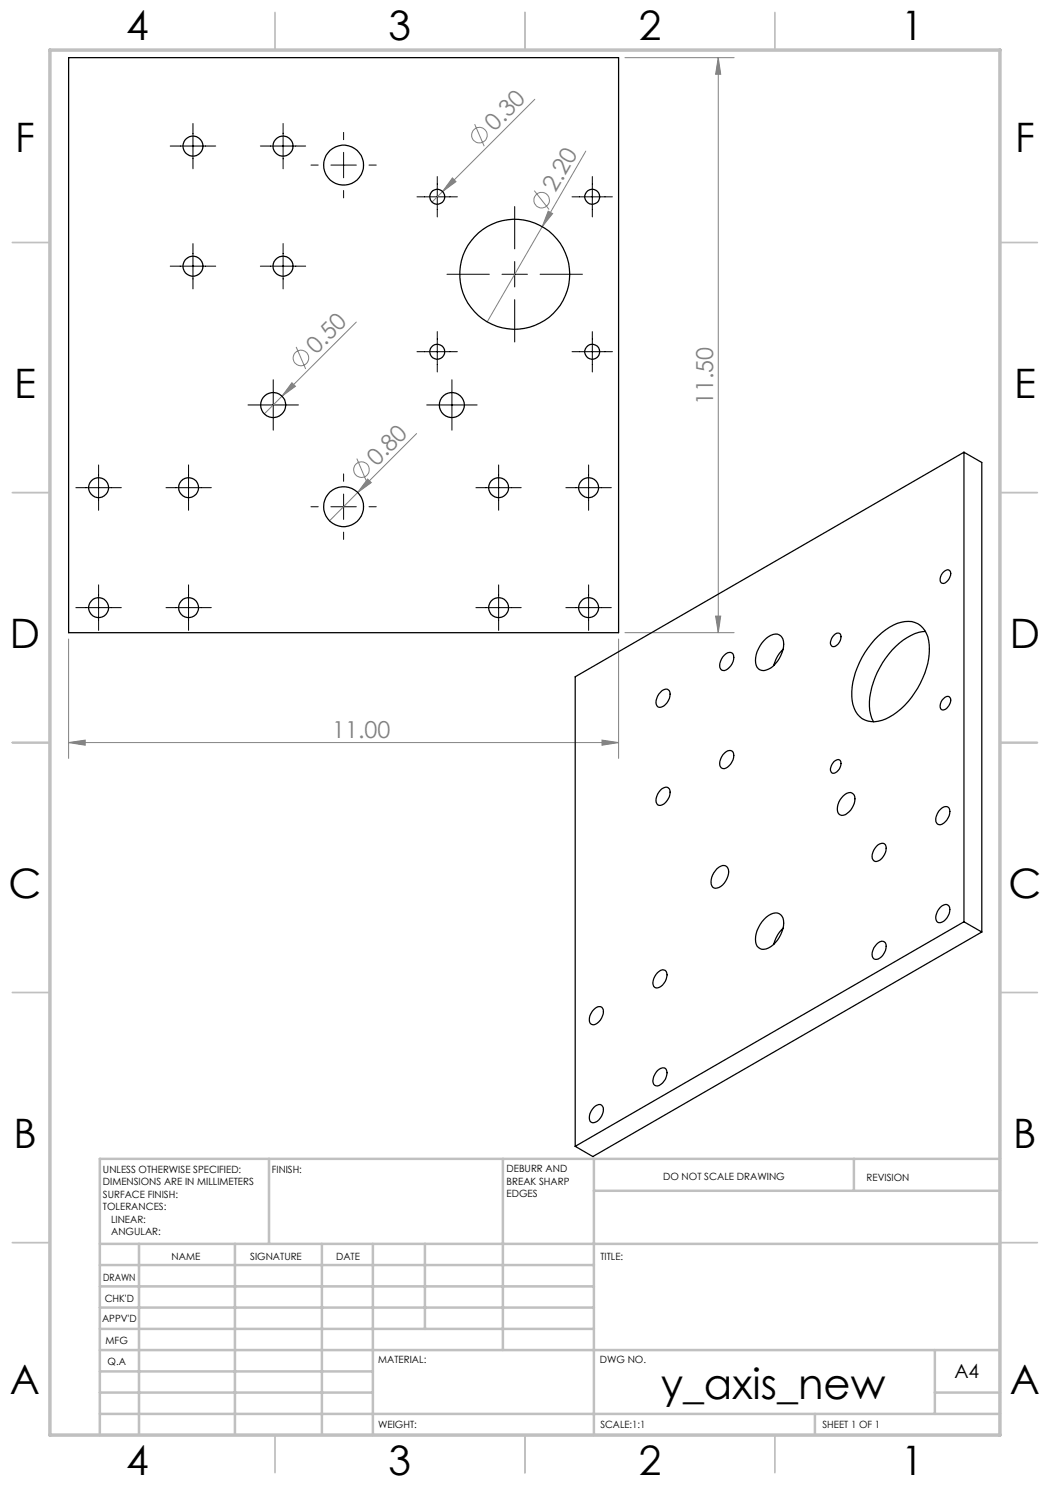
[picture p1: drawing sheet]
<svg xmlns="http://www.w3.org/2000/svg" width="210mm" height="297mm" viewBox="0 0 210 297" stroke-linecap="round" stroke-linejoin="round" font-family="sans-serif">
<g fill="none" stroke="#808080" stroke-width=".2">
<path d="M107 19.9l-20.6 20.5M125 11.5h21.8M143.7 11.5v115M143.7 11.5l.4 3.3h-1zM90.5 35.6l.7 .7-2.7 2zM94.9 24.8l1.9 4.4M106.9 38.1l2.9 3.8M117.2 30.2l-19.8 34.2M109.6 42.2l.9 .5-2.1 2.6zM58.4 76.5l.7 .8-2.7 1.9zM59.2 69.4l1.9 4.4M71.3 64.4l-18.4 18.4"/>
<path d="M71.4 91.7l1.8 4.4M71.5 98.5l-5.6 5.7M73.5 95.8l.8 .7-2.8 2zM83.3 86.7l-11.8 11.8M13.7 127.8v23.9M123.7 127.8v23.9M125 126.5h21.8M143.1 123.2h1l-.4 3.3zM13.7 148.5l3.3-.5v1zM13.7 148.5h110M120.4 148l3.3 .5-3.3 .5z"/>
<circle cx="95.9" cy="27" r="1.56"/>
<circle cx="108.3" cy="40" r="1.56"/>
<circle cx="60.2" cy="71.6" r="1.56"/>
<circle cx="72.3" cy="93.9" r="1.56"/>
</g>
<g fill="none" stroke="#000" stroke-width=".2">
<path d="M34 29.2h9.1M38.6 24.7v9.1M52.1 29.2h9M56.6 24.7v9.1M62.2 33h1.4M66.2 33h5.1M68.7 26.5v1.4M68.7 30.5v5.1M68.7 38.1v1.5M73.8 33h1.4M83.4 39.4h8.1M87.5 35.3v8.1"/>
<path d="M114.4 39.4h8.1M118.5 35.3v8.1M34 53.2h9.1M38.6 48.7v9.1M52.1 53.2h9M56.6 48.7v9.1M89.4 54.9h8.5M100.4 54.9h5.1M102.9 41.3v8.5M102.9 52.3v5.1M102.9 59.9v8.5M108 54.9h8.5"/>
<path d="M54.6 75.9v10.1M83.4 70.3h8.1M87.5 66.3v8.1M90.4 75.9v10.1M114.4 70.3h8.1M118.5 66.3v8.1M15.2 97.5h9.1M19.7 93v9.1M33.2 97.5h9.1M37.7 93v9.1M49.6 81h10.1M68.7 94.8v1.5"/>
<path d="M68.7 98.8v5.1M85.3 81h10.1M95.2 97.5h9M99.7 93v9.1M113.2 97.5h9.1M117.7 93v9.1M19.7 117v9.1M37.7 117v9.1M62.2 101.3h1.4M66.2 101.3h5.1M68.7 106.4v1.5M73.8 101.3h1.4"/>
<path d="M99.7 117v9.1M117.7 117v9.1M15.2 121.5h9.1M33.2 121.5h9.1M95.2 121.5h9M113.2 121.5h9.1"/>
</g>
<g fill="none" stroke="#c0c0c0" stroke-width=".35">
<path d="M55 2.5v7.5M105 2.5v7.5M155 2.5v7.5M2.5 48.5h7.5M200 48.5h7.5M2.5 98.5h7.5M200 98.5h7.5M2.5 148.5h7.5M200 148.5h7.5M2.5 198.5h7.5M200 198.5h7.5M2.5 248.5h7.5"/>
<path d="M200 248.5h7.5M55 287v7.5M105 287v7.5M155 287v7.5"/>
</g>
<g fill="none" stroke="#c0c0c0" stroke-width=".5">
<path d="M53.8 231.8v17M100.6 231.8v38.2M118.8 231.8v55.2M118.8 238.2h81.2M170.8 231.8v6.4M200 231.8h-180v55.2M20 248.8h180M20 257.3h98.8M20 253h98.8M27.8 248.8v38.2M47 248.8v38.2M64.4 248.8v38.2"/>
<path d="M74.6 248.8v38.2M85 248.8v17M20 265.8h98.8M20 261.5h98.8M20 278.5h54.6M20 274.3h54.6M20 270h180M187 278.5h13M187 270v12.8M20 282.8h180M163 282.8v4.2"/>
</g>
<path d="M10 10h190v277h-190z" fill="none" stroke="#c0c0c0" stroke-width=".7"/>
<g fill="#808080">
<path d="M90.5 35.6l.7 .7-2.7 2z"/>
<path d="M58.4 76.5l.7 .8-2.7 1.9z"/>
<path d="M73.5 95.8l.8 .7-2.8 2z"/>
<path d="M109.6 42.2l.9 .5-2.1 2.6z"/>
<path d="M120.4 148l3.3 .5-3.3 .5zM13.7 148.5l3.3-.5v1z"/>
<path d="M143.1 123.2h1l-.4 3.3zM143.7 11.5l.4 3.3h-1z"/>
</g>
<g fill="none" stroke="#000" stroke-width=".25">
<path d="M13.7 11.5h110v115h-110zM192.8 90.4l-77.8 45v93.9M192.8 90.4v94M192.8 90.4l3.6 2.1v93.9M188.7 114.4a.77 .77 0 0 1 1.1-.4 .77 .77 0 0 1 .3 1.1l-.6 1a.78 .78 0 0 1-.7 .6 .78 .78 0 0 1-.8-.6l.2-1.1zM132.4 138.1a.97 .97 0 0 1 1.3-.1 .97 .97 0 0 1 .3 1.2 2.5 2.5 0 0 1-2.2 2.3 1.26 1.26 0 0 1-.4-1.9l.4-.8zM144.9 131.1a1.03 1.03 0 0 1 .9-.6 1.03 1.03 0 0 1 .9 .6 2.85 2.85 0 0 1-1.8 3 .99 .99 0 0 1-.9-1.4l.3-.9zM153.2 127.7a2.29 2.29 0 0 1 2.9-.5 3.5 3.5 0 0 1 0 4 4.3 4.3 0 0 1-3.7 2.9 1.73 1.73 0 0 1-1.3-2 6.5 6.5 0 0 1 2.1-4.4zM156.6 129.9l-1.1 1.3-.7 1.9M166.8 127a.77 .77 0 0 1 1-.4 .77 .77 0 0 1 .4 1.1 1.58 1.58 0 0 1-1.9 1.5 1.61 1.61 0 0 1 .5-2.2zM175.6 127.2a8.7 8.7 0 0 1 6.8-2.9 4.6 4.6 0 0 1 3.4 4.6 16.6 16.6 0 0 1-8.6 14.9 4.6 4.6 0 0 1-5.7-1 9.5 9.5 0 0 1-.4-8.4 18.4 18.4 0 0 1 4.5-7.2zM185.1 126.3a10.8 10.8 0 0 0-7.3 4.5 16.3 16.3 0 0 0-3.8 11.3l.7 2.3"/>
<path d="M188.7 139.7a.77 .77 0 0 1 1.1-.4 .77 .77 0 0 1 .3 1.1 1.59 1.59 0 0 1-1.9 1.5 1.68 1.68 0 0 1 .5-2.2zM132.1 158a1.03 1.03 0 0 1 1-.6 1.03 1.03 0 0 1 .9 .7 2.66 2.66 0 0 1-2.2 3 1.29 1.29 0 0 1-.4-1.9zM144.9 150.7a1.03 1.03 0 0 1 .9-.6 1.03 1.03 0 0 1 .9 .6 2.91 2.91 0 0 1-1.8 3 1.01 1.01 0 0 1-.9-1.4l.3-.9zM166.8 152.3a.77 .77 0 0 1 1.1-.3 .77 .77 0 0 1 .3 1 1.58 1.58 0 0 1-1.9 1.5 1.65 1.65 0 0 1 .5-2.2zM168.7 159.2a1.35 1.35 0 0 1 2.2-.2 3.5 3.5 0 0 1-2.2 4.1 1.03 1.03 0 0 1-1.2-1.3l.3-1.4zM143.4 173.7a1.31 1.31 0 0 1 2.2-.1 3.3 3.3 0 0 1-2.5 4.1 1.25 1.25 0 0 1-.9-1.7l.3-1zM175.3 169.2a1.03 1.03 0 0 1 1-.5 1.03 1.03 0 0 1 .9 .6 2.68 2.68 0 0 1-2.2 3 1.26 1.26 0 0 1-.4-1.9zM188.1 161.9a1.03 1.03 0 0 1 .9-.6 1.03 1.03 0 0 1 .9 .7 2.91 2.91 0 0 1-1.8 3 1.01 1.01 0 0 1-.9-1.5l.3-.8zM131.5 194.6a1.32 1.32 0 0 1 1.6-.5 2.39 2.39 0 0 1-.9 3.2 .95 .95 0 0 1-1.3 .1 .95 .95 0 0 1-.3-1.2l.4-.9zM153.2 183.5a2.29 2.29 0 0 1 2.9-.6 3.5 3.5 0 0 1 0 4 4.5 4.5 0 0 1-3.7 3 1.73 1.73 0 0 1-1.3-2 6.5 6.5 0 0 1 2.1-4.4zM156.6 185.6l-1.1 1.4-.7 1.9M175.3 188.8a1.01 1.01 0 0 1 1-.6 1.01 1.01 0 0 1 .9 .7 2.62 2.62 0 0 1-2.2 3 1.23 1.23 0 0 1-.4-1.9z"/>
<path d="M188.1 181.5a1.03 1.03 0 0 1 .9-.6 1.03 1.03 0 0 1 .9 .6 2.61 2.61 0 0 1-2.2 3 1.26 1.26 0 0 1-.4-1.8zM192.8 184.4l-77.8 44.9M192.8 184.4l3.6 2M196.4 186.4l-77.8 44.9-3.6-2M118.8 201.9a1.04 1.04 0 0 1 .9-.6 1.04 1.04 0 0 1 1 .6 2.92 2.92 0 0 1-1.9 3.1 .98 .98 0 0 1-.9-1.5l.3-.8zM131.5 214.1a1.13 1.13 0 0 1 1.7-.2 2.52 2.52 0 0 1-2 3.3 1.27 1.27 0 0 1-.5-1.9zM118.8 221.5a1.03 1.03 0 0 1 .9-.6 1.03 1.03 0 0 1 1 .6 2.66 2.66 0 0 1-2.2 3 1.3 1.3 0 0 1-.5-1.8z"/>
<circle cx="38.6" cy="29.2" r="2.01"/>
<circle cx="56.6" cy="29.2" r="2.01"/>
<circle cx="68.7" cy="33" r="4"/>
<circle cx="87.4" cy="39.4" r="1.49"/>
<circle cx="118.5" cy="39.4" r="1.49"/>
<circle cx="38.6" cy="53.2" r="2.01"/>
<circle cx="56.6" cy="53.2" r="2.01"/>
<circle cx="102.9" cy="54.9" r="11"/>
<circle cx="87.4" cy="70.4" r="1.5"/>
<circle cx="118.4" cy="70.3" r="1.5"/>
<circle cx="19.7" cy="97.5" r="1.99"/>
<circle cx="37.7" cy="97.5" r="1.99"/>
<circle cx="54.6" cy="81" r="2.51"/>
<circle cx="90.4" cy="81" r="2.51"/>
<circle cx="99.7" cy="97.5" r="1.98"/>
<circle cx="117.7" cy="97.5" r="1.99"/>
<circle cx="68.7" cy="101.3" r="4"/>
<circle cx="19.7" cy="121.5" r="2.01"/>
<circle cx="37.7" cy="121.5" r="2.01"/>
<circle cx="99.7" cy="121.5" r="1.99"/>
<circle cx="117.7" cy="121.5" r="2.01"/>
</g>
<text font-size="8.5" x="132.1" y="279.7">y_axis_new</text>
<g font-size="8.1">
<text x="25.2" y="8">4</text>
<text x="77.7" y="8">3</text>
<text x="127.7" y="8">2</text>
<text x="180.2" y="8">1</text>
<text x="3" y="30.4">F</text>
<text x="203" y="30.4">F</text>
<text x="2.8" y="79.6">E</text>
<text x="202.8" y="79.6">E</text>
<text x="2" y="129.6">D</text>
<text x="202" y="129.6">D</text>
<text x="1.7" y="179.6">C</text>
<text x="201.7" y="179.6">C</text>
<text x="2.7" y="229.6">B</text>
<text x="202.7" y="229.6">B</text>
<text x="2" y="278.9">A</text>
<text x="202" y="278.9">A</text>
<text x="25.2" y="295">4</text>
<text x="77.7" y="295">3</text>
<text x="127.7" y="295">2</text>
<text x="180.2" y="295">1</text>
</g>
<g font-size="4.7" fill="#808080">
<text x="98.9" y="26.4" transform="rotate(-45 98.9 26.4)">0.30</text>
<text x="111.1" y="38.6" transform="rotate(-60 111.1 38.6)">2.20</text>
<text x="63.2" y="71" transform="rotate(-45 63.2 71)">0.50</text>
<text x="142.7" y="81" transform="rotate(-90 142.7 81)">11.50</text>
<text x="75.3" y="93.3" transform="rotate(-45 75.3 93.3)">0.80</text>
<text x="66.4" y="147.5">11.00</text>
</g>
<text font-size="3.9" x="190.9" y="275.5">A4</text>
<g font-size="2">
<text x="20.6" y="234.6">UNLESS OTHERWISE SPECIFIED:</text>
<text x="20.6" y="237.1">DIMENSIONS ARE IN MILLIMETERS</text>
<text x="20.6" y="239.6">SURFACE FINISH:</text>
<text x="54.4" y="234.6">FINISH:</text>
<text x="101.3" y="234.5">DEBURR AND</text>
<text x="101.3" y="237">BREAK SHARP</text>
<text x="101.3" y="239.5">EDGES</text>
<text x="132.6" y="236">DO NOT SCALE DRAWING</text>
<text x="173.3" y="236.2">REVISION</text>
<text x="20.6" y="242.1">TOLERANCES:</text>
<text x="22.2" y="244.6">LINEAR:</text>
<text x="22.2" y="247.1">ANGULAR:</text>
<text x="34.3" y="252">NAME</text>
<text x="50" y="251.9">SIGNATURE</text>
<text x="67.2" y="251.9">DATE</text>
<text x="120.1" y="251.9">TITLE:</text>
<text x="20.6" y="256.1">DRAWN</text>
<text x="20.9" y="260.3">CHK'D</text>
<text x="20.4" y="264.4">APPV'D</text>
<text x="21.1" y="268.8">MFG</text>
<text x="21.5" y="273">Q.A</text>
<text x="75.6" y="272.5">MATERIAL:</text>
<text x="120" y="272.5">DWG NO.</text>
<text x="75.6" y="285.5">WEIGHT:</text>
<text x="120.1" y="285.6">SCALE:1:1</text>
<text x="164.5" y="285.6">SHEET 1 OF 1</text>
</g>
</svg>
